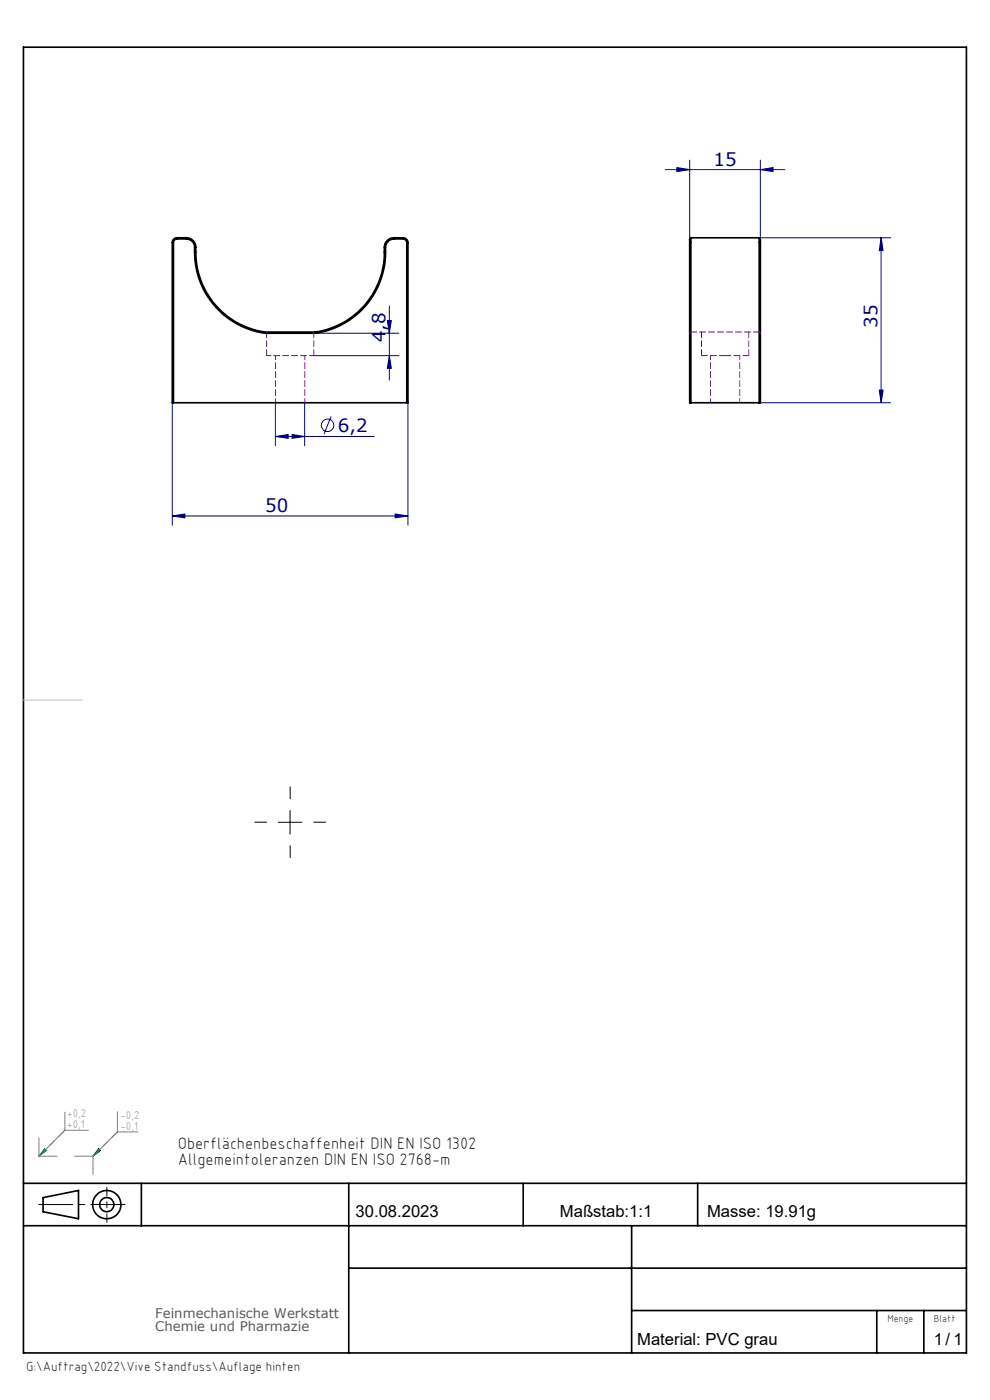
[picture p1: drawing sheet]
<svg xmlns="http://www.w3.org/2000/svg" width="210mm" height="297mm" viewBox="0 0 210 297" stroke-linecap="round" stroke-linejoin="round" font-family="sans-serif">
<g fill="none" stroke="#000" stroke-width=".35">
<path d="M5 10h200v277h-200zM5 251h200M9.1 254.1l7.6-1.5v5.9l-7.6-1.4zM30 251v9M74 251v36M111 251v9M148 251v9M5 260h200M74 269h131M134 260v27M134 278h71M186 278v9"/>
<path d="M196 278v9"/>
<circle cx="22.6" cy="255.6" r="3"/>
<circle cx="22.7" cy="255.6" r="1.51"/>
</g>
<path d="M8.2 255.5h18.3" fill="none" stroke="#000" stroke-width=".21" stroke-dasharray="15.2 1.3 1.3 1.3" stroke-dashoffset="8"/>
<path d="M22.7 251.9v7.4" fill="none" stroke="#000" stroke-width=".21" stroke-dasharray="15.2 1.3 1.3 1.3" stroke-dashoffset="13.5"/>
<path d="M20.9 243.7l.4 .4-1.6 1.2z" fill="none" stroke="#000" stroke-width=".21"/>
<path d="M9.5 243.7l.3 .4-1.5 1.2z" fill="none" stroke="#008040" stroke-width=".21"/>
<path d="M19.7 245.3l5.2-5.2" fill="none" stroke="#808080" stroke-width=".21" stroke-dasharray="15.2 1.3 1.3 1.3" stroke-dashoffset="13.5"/>
<path d="M8.3 245.3l5.5-5.5" fill="none" stroke="#808080" stroke-width=".21" stroke-dasharray="15.2 1.3 1.3 1.3" stroke-dashoffset="13.3"/>
<path d="M13.8 239.8l-5.5 5.5M13.8 235.9v3.9M13.8 239.8h5M24.9 235.8v4.3M8.3 241.4v3.9M8.3 245.3h3.8M15.8 245.3h3.9M19.7 245.3v3.9M24.9 240.1l-5.2 5.2M24.9 240.1h4.3" fill="none" stroke="#808080" stroke-width=".21"/>
<path d="M5 148.5h12.5" fill="none" stroke="#c0c0c0" stroke-width=".21"/>
<path d="M8.3 245.3l1.5-1.2-.1-.2zM9.5 243.7l-1.2 1.6 1.4-1.4zM19.7 245.3l1.6-1.2-.2-.2zM20.9 243.7l-1.2 1.6 1.4-1.4z" fill-rule="evenodd" fill="#008040"/>
<g fill="none" stroke="#000080" stroke-width=".21">
<path d="M141.1 36h25.4M143.6 35.6l2.7 .4-2.7 .4zM146.3 34v17.5M161.3 36l2.7-.4v.8zM161.3 34v17.5M161 50.4h27.9M186.9 50.4l.4 2.8h-.8zM186.9 50.4v35M66.5 75.5h18.1M66.9 70.7h17.7M82.2 68h.8l-.4 2.7zM82.6 75.5l.4 2.6h-.8z"/>
<path d="M82.6 64.9v15.7M36.5 85.4v26M58.4 92.6l2.7-.4v.8zM58.4 85.4v9.2M58.4 92.6h21M61.9 92.2l2.7 .4-2.7 .4zM64.6 85.4v9.2M70.2 88.3l-1.5 3.8M86.5 85.4v26M161.3 85.4h27.6M186.5 82.8h.8l-.4 2.6zM36.5 109.5l2.7-.5v.9z"/>
<path d="M36.5 109.5h50M83.8 109l2.7 .5-2.7 .4z"/>
<circle cx="69.5" cy="90.2" r="1.32"/>
</g>
<path d="M56.6 174.4h-2.5M61.6 169.4v-2.5M61.6 179.4v2.5M66.6 174.4h2.5" fill="none" stroke="#000" stroke-width=".21" stroke-dasharray="15.2 1.3 1.3 1.3"/>
<path d="M59 174.4h5M61.5 171.9v5" fill="none" stroke="#000" stroke-width=".21"/>
<g fill="#000080">
<path d="M61.9 92.2l2.7 .4-2.7 .4zM58.4 92.6l2.7-.4v.8z"/>
<path d="M143.6 35.6l2.7 .4-2.7 .4zM161.3 36l2.7-.4v.8z"/>
<path d="M83.8 109l2.7 .5-2.7 .4zM36.5 109.5l2.7-.5v.9z"/>
<path d="M82.6 75.5l.4 2.6h-.8zM82.2 68h.8l-.4 2.7z"/>
<path d="M186.5 82.8h.8l-.4 2.6zM186.9 50.4l.4 2.8h-.8z"/>
</g>
<path d="M146.5 50.4v35M146.5 50.4l-.2 .3v34.7h15v-34.7l-.3-.3M146.5 50.4h14.5M161 50.4v35M56.2 70.4a17.2 17.2 0 0 1-14.7-18.3 2.04 2.04 0 0 0-2-1.7h-2a1.02 1.02 0 0 0-1 1.1v33.9h50v-33.9a1.02 1.02 0 0 0-1-1.1h-2a2.05 2.05 0 0 0-2 2.1 17.2 17.2 0 0 1-14.6 17.9M56.2 70.7a17.5 17.5 0 0 1-14.9-18.5 1.79 1.79 0 0 0-1.8-1.5h-2a.78 .78 0 0 0-.7 .8v33.9M56.2 70.7h10.7M56.2 70.4v.3M56.2 70.4h10.7M66.9 70.7a17.5 17.5 0 0 0 14.9-18.5 1.79 1.79 0 0 1 1.7-1.5h2a.78 .78 0 0 1 .8 .8v33.9M66.9 70.4v.3" fill="none" stroke="#000" stroke-width=".35"/>
<path d="M56.6 75.4h10M58.5 75.4v10M150.7 75.4v10M64.7 85.4v-10M156.9 85.4v-10" fill="none" stroke="#800080" stroke-width=".21" stroke-dasharray="1.3 .6" stroke-dashoffset=".4"/>
<path d="M56.6 70.4v5M66.6 75.4v-5M146.6 70.4l-.3 .3M148.8 75.4h5M148.8 70.4v5M153.8 75.4h5M158.8 75.4v-5M161.1 70.4l.2 .3" fill="none" stroke="#800080" stroke-width=".21" stroke-dasharray="1.3 .6"/>
<path d="M146.6 70.4h14.5" fill="none" stroke="#800080" stroke-width=".21" stroke-dasharray="1.3 .6" stroke-dashoffset=".1"/>
<g font-size="3.9" fill="#000080">
<text x="151.3" y="35.1">15</text>
<text x="186.1" y="69.6" transform="rotate(-90 186.1 69.6)">35</text>
<text x="81.8" y="72.6" transform="rotate(-90 81.8 72.6)">4,8</text>
<text x="71.7" y="91.7">6,2</text>
<text x="56.2" y="108.6">50</text>
</g>
<g font-size="3.5">
<text x="37.7" y="243.7">Oberflächenbeschaffenheit DIN EN ISO 1302</text>
<text x="37.7" y="247.2">Allgemeintoleranzen DIN EN ISO 2768-m</text>
<text x="75.4" y="258.2">30.08.2023</text>
<text x="118.8" y="258.2">Maßstab:1:1</text>
<text x="150" y="258.2">Masse: 19.91g</text>
<text x="135.2" y="285.2">Material: PVC grau</text>
<text x="198.1" y="285.2">1/ 1</text>
</g>
<g font-size="2.8" fill="#5b5b5b">
<text x="32.9" y="279.5">Feinmechanische Werkstatt</text>
<text x="32.9" y="282.4">Chemie und Pharmazie</text>
</g>
<text font-size="2.8" x="5.5" y="290.8">G:\Auftrag\2022\Vive Standfuss\Auflage hinten</text>
<g font-size="2.4" fill="#808080">
<text x="14.3" y="236.9">+0,2</text>
<text x="14.3" y="239.3">+0,1</text>
<text x="25.6" y="237.3">-0,2</text>
<text x="25.6" y="239.7">-0,1</text>
</g>
<g font-size="2.1">
<text x="188.2" y="280.5">Menge</text>
<text x="198.1" y="280.5">Blatt</text>
</g>
</svg>
